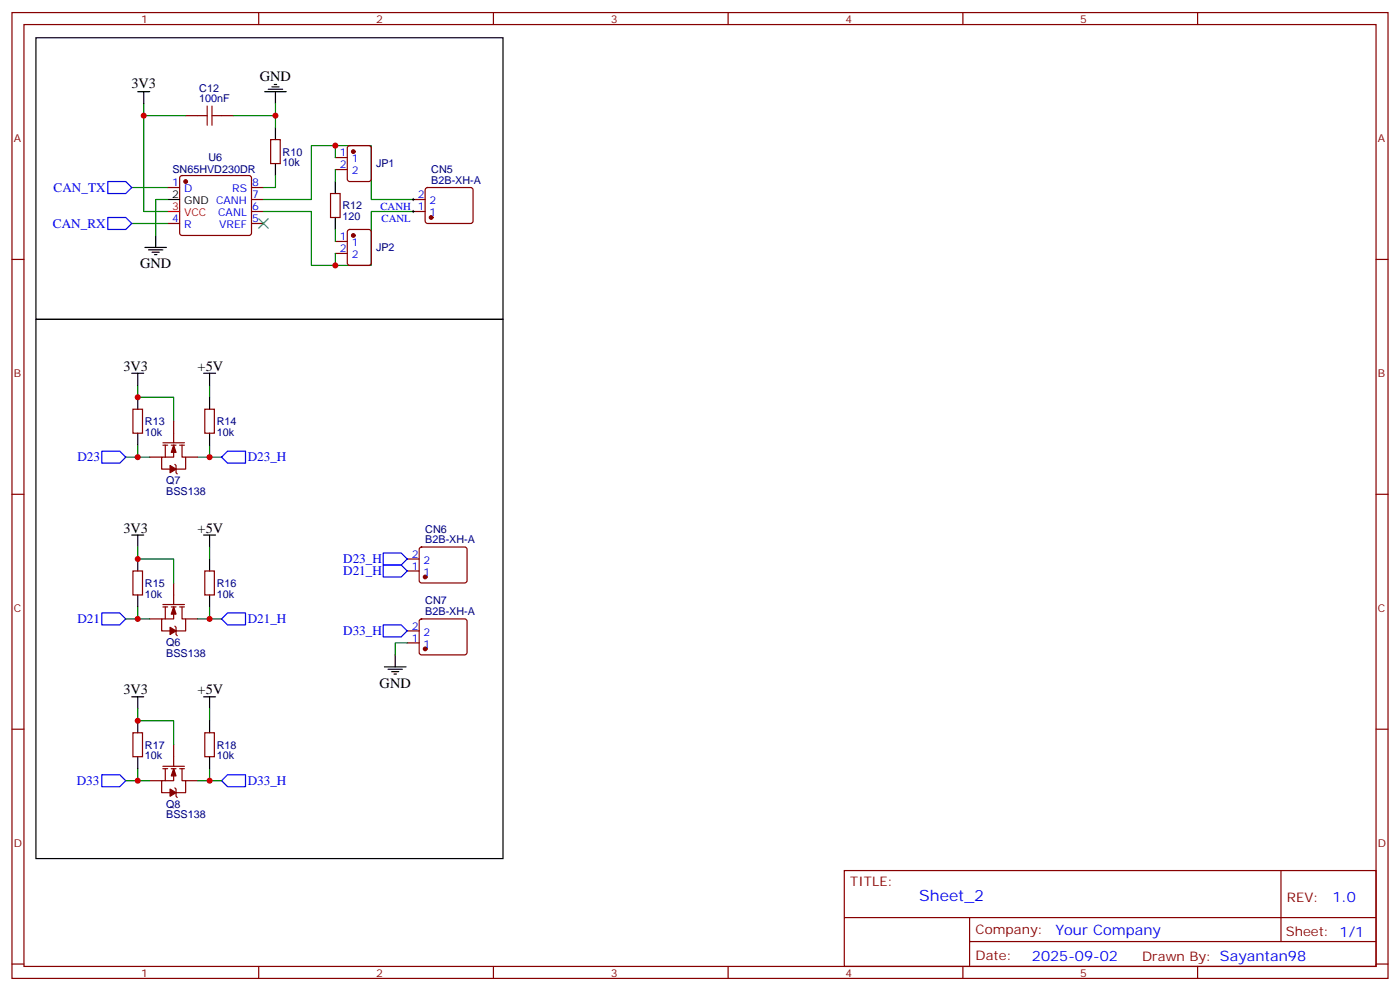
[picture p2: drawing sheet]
<svg xmlns="http://www.w3.org/2000/svg" width="412mm" height="292mm" viewBox="0 0 412 292" stroke-linecap="round" stroke-linejoin="round" font-family="sans-serif">
<g fill="none" stroke="#870000" stroke-width=".35">
<path d="M3.5 3.7h405.4v284.3h-405.4zM7.1 7.2h398.2v277.3h-398.2zM76.2 3.7v3.5M145.3 3.7v3.5M214.5 3.7v3.5M283.6 3.7v3.5M352.8 3.7v3.5M54.7 34h3.5M65.3 34h3.5M49.4 55.2h3.5M53.2 51.9l.4-.2h19.8l.5 .2 .2 .5v16.2l-.3 .5-.4 .2h-19.8l-.5-.2-.2-.5v-16.2zM74.1 55.2h3.5"/>
<path d="M74.1 58.7h3.5M79.7 41.1h2.8v7.1h-2.8zM97.4 57h2.8v7h-2.8zM98.8 46.4h3.5M98.8 49.9h3.5M102.5 43.1l.5-.2h5.7l.6 .4 .1 9.4-.5 .7h-5.9l-.6-.4-.1-9.4zM121.7 58.7h3.5M125.5 55.4l.4-.2h12.7l.5 .2 .2 .5v9.5l-.7 .4-12.9-.1-.5-.6v-9.2zM3.5 76.4h3.6M49.4 65.8h3.5M74.1 65.8h3.5M74.1 62.3h3.5"/>
<path d="M98.8 71.1h3.5M98.8 74.6h3.5M102.5 67.8l.5-.2h5.7l.6 .4 .1 9.4-.5 .7h-5.9l-.6-.4-.1-9.4zM121.7 62.3h3.5M405.3 76.4h3.6M39.2 120.5h2.8v7h-2.8zM44.1 134.6h3.5M48 130.4h6.3M48 131.1h1.4M48.7 131.1v3.5M50.4 131.1h1.5M51.2 131.1v3.5h-3.6v3.5h2.5"/>
<path d="M51.2 124v6.4M51.5 136.7l.4 .4v2.1l.3 .3M52.9 131.1h1.4M53.6 131.1v3.5h1.1v3.5h-2.8M54.7 134.6h3.5M60.3 120.5h2.8v7h-2.8zM3.5 145.5h3.6M405.3 145.5h3.6M39.2 168.1h2.8v7.1h-2.8zM48 178h6.3M48 178.7h1.4M48.7 178.7v3.5"/>
<path d="M50.4 178.7h1.5M51.2 178.7v3.5h-3.6v3.5h2.5M51.2 171.6v6.4M52.9 178.7h1.4M53.6 178.7v3.5h1.1v3.5h-2.8M60.3 168.1h2.8v7.1h-2.8zM119.9 168.1h3.6M119.9 164.6h3.6M123.7 161.2l.5-.2h12.7l.5 .2 .2 .5-.1 9.5-.6 .4h-13l-.4-.7v-9.2zM44.1 182.2h3.5M51.5 184.3l.4 .4v2.1l.3 .3M54.7 182.2h3.5"/>
<path d="M119.9 189.3h3.6M119.9 185.7h3.6M123.7 182.4l.5-.2h12.7l.5 .2 .2 .5-.1 9.5-.6 .4-13-.1-.4-.6v-9.2zM3.5 214.7h3.6M39.2 215.7h2.8v7.1h-2.8zM51.2 219.3v6.3M60.3 215.7h2.8v7.1h-2.8zM405.3 214.7h3.6M44.1 229.8h3.5M48 225.6h6.3M48 226.3h1.4M48.7 226.3v3.5"/>
<path d="M50.4 226.3h1.5M51.2 226.3v3.5h-3.6v3.6h2.5M51.5 232l.4 .3v2.1l.3 .4M52.9 226.3h1.4M53.6 226.3v3.5h1.1v3.6h-2.8M54.7 229.8h3.5M248.7 256.3h156.6v28.2h-156.6zM377.3 256.3v20.9M248.7 270.1h156.5M285.6 277.2h119.6M285.6 270.1v14.2M3.5 283.8h3.6"/>
<path d="M76.2 284.5v3.5M145.3 284.5v3.5M214.5 284.5v3.5M283.6 284.5v3.5M352.8 284.5v3.5M405.3 283.8h3.6"/>
</g>
<g fill="none" stroke="#000" stroke-width=".35">
<path d="M10.6 11.1h137.6v82.9h-137.6zM40.6 27h3.5M42.3 27v3.5M78 27h6.3M79 26.3h4.3M80.1 25.6h2.1M80.8 24.9h.7M81.1 27v3.5M81.1 37.6v3.5M49.4 58.7h3.5M81.1 48.2v3.5M98.8 53.4v3.6"/>
<path d="M42.7 72.8h6.3M43.7 73.6h4.3M44.8 74.3h2.1M45.5 75h.7M45.9 69.3v3.5M98.8 64v3.6M10.6 94h137.6v158.8h-137.6zM38.8 109.9h3.5M40.6 109.9v3.5M40.6 116.9v3.6M60 109.9h3.5M61.7 109.9v3.5"/>
<path d="M61.7 116.9v3.6M40.6 127.5v3.6M61.7 127.5v3.6M38.8 157.5h3.5M40.6 157.5v3.5M60 157.5h3.5M61.7 157.5v3.5M40.6 164.6v3.5M40.6 175.2v3.5M61.7 164.6v3.5M61.7 175.2v3.5M113.2 196.3h6.4"/>
<path d="M114.3 197h4.2M115.4 197.7h2.1M116.1 198.4h.7M116.4 192.8v3.5M38.8 205.1h3.5M40.6 205.1v3.6M40.6 212.2v3.5M60 205.1h3.5M61.7 205.1v3.6M61.7 212.2v3.5M40.6 222.8v3.5M61.7 222.8v3.5"/>
</g>
<g fill="#870000" stroke="#870000" stroke-width=".35">
<path d="M50.1 137.1l1.8 1-1.8 1.1z"/>
<path d="M51.2 131.1l.7 2.1h-1.5z"/>
<path d="M50.1 184.7l1.8 1-1.8 1.1z"/>
<path d="M51.2 178.7l.7 2.1h-1.5z"/>
<path d="M50.1 232.3l1.8 1.1-1.8 1z"/>
<path d="M51.2 226.3l.7 2.1h-1.5z"/>
<circle cx="54.7" cy="53.4" r=".53"/>
<circle cx="127" cy="64" r=".53"/>
<circle cx="125.2" cy="169.9" r=".53"/>
<circle cx="125.2" cy="191" r=".53"/>
<circle cx="104.1" cy="44.6" r=".53"/>
<circle cx="104.1" cy="69.3" r=".53"/>
</g>
<path d="M49.4 62.3h3.5" fill="none" stroke="#f00" stroke-width=".35"/>
<g fill="none" stroke="#008700" stroke-width=".35">
<path d="M42.3 30.5v31.8h7.1M42.3 34h12.4M68.8 34h12.3M81.1 30.5v7.1M38.8 55.2h10.6M49.4 58.7h-3.5v10.6M77.6 58.7h14.1v-15.8h17.7v15.8h12.3M81.1 51.7v3.5h-3.5M98.8 42.9v3.5M98.8 49.9v3.5M38.8 65.8h10.6M77.6 62.3h14.1v15.8h17.7v-15.8h12.3"/>
<path d="M98.8 67.6v3.5M98.8 74.6v3.5M40.6 113.4v3.5h10.6v7.1M61.7 113.4v3.5M37 134.6h3.6M40.6 131.1v3.5h3.5M61.7 131.1v3.5h-3.5M61.7 134.6h3.6M40.6 178.7v3.5h3.5M40.6 161v3.6h10.6v7M61.7 178.7v3.5h-3.5M61.7 161v3.6"/>
<path d="M37 182.2h3.6M61.7 182.2h3.6M119.9 189.3h-3.5v3.5M40.6 208.7v3.5h10.6v7.1M61.7 208.7v3.5M37 229.8h3.6M40.6 226.3v3.5h3.5M61.7 226.3v3.5h-3.5M61.7 229.8h3.6"/>
</g>
<path d="M76.2 64.4l2.8 2.8M79 64.4l-2.8 2.8" fill="none" stroke="#3c3" stroke-width=".35"/>
<path d="M31.7 53.4h5.3l1.8 1.8-1.8 1.8h-5.3zM31.7 64h5.3l1.8 1.8-1.8 1.8h-5.3zM30 132.8h5.3l1.7 1.8-1.7 1.7h-5.3zM65.3 134.6l1.7-1.8h5.3v3.5h-5.3zM112.9 166.3h5.3l1.7 1.8-1.7 1.8h-5.3zM112.9 162.8h5.3l1.7 1.8-1.7 1.7h-5.3zM30 180.4h5.3l1.7 1.8-1.7 1.8h-5.3zM65.3 182.2l1.7-1.8h5.3v3.6h-5.3zM112.9 184h5.3l1.7 1.7-1.7 1.8h-5.3zM30 228.1h5.3l1.7 1.7-1.7 1.8h-5.3zM65.3 229.8l1.7-1.7h5.3v3.5h-5.3z" fill="none" stroke="#00f" stroke-width=".35"/>
<path d="M121.4 58.7h.7M121.7 58.4v.7M121.4 62.3h.7M121.7 61.9v.7" fill="none" stroke="#000" stroke-width=".29"/>
<path d="M58.2 34h2.8M61 31.2v5.7M62.4 34h2.9M62.4 31.2v5.7" fill="none" stroke="#a10000" stroke-width=".35"/>
<g fill="#c00">
<circle cx="40.6" cy="134.6" r=".88"/>
<circle cx="61.7" cy="134.6" r=".88"/>
<circle cx="61.7" cy="182.2" r=".88"/>
<circle cx="40.6" cy="182.2" r=".88"/>
<circle cx="61.7" cy="229.8" r=".88"/>
<circle cx="40.6" cy="229.8" r=".88"/>
<circle cx="40.6" cy="116.9" r=".88"/>
<circle cx="40.6" cy="164.6" r=".88"/>
<circle cx="40.6" cy="212.2" r=".88"/>
<circle cx="98.8" cy="78.1" r=".88"/>
<circle cx="98.8" cy="42.9" r=".88"/>
<circle cx="81.1" cy="34" r=".88"/>
<circle cx="42.3" cy="34" r=".88"/>
</g>
<text font-size="4.6" fill="#00f" x="270.8" y="265.3">Sheet_2</text>
<g font-size="4.2">
<text x="76.6" y="23.8">GND</text>
<text x="38.7" y="25.9">3V3</text>
<text x="41.3" y="78.9">GND</text>
<text x="36.3" y="109.2">3V3</text>
<text x="58.2" y="109.2">+5V</text>
<text x="36.3" y="156.8">3V3</text>
<text x="58.2" y="156.8">+5V</text>
<text x="111.8" y="202.4">GND</text>
<text x="36.3" y="204.4">3V3</text>
<text x="58.2" y="204.4">+5V</text>
</g>
<g font-size="4.2" fill="#00f">
<text x="392.5" y="265.6">1.0</text>
<text x="310.9" y="275.1">Your Company</text>
<text x="304" y="282.9">2025-09-02</text>
</g>
<g font-size="3.9" fill="#00f">
<text x="15.8" y="56.5">CAN_TX</text>
<text x="15.6" y="67">CAN_RX</text>
<text x="22.8" y="135.7">D23</text>
<text x="73" y="135.8">D23_H</text>
<text x="101.1" y="165.8">D23_H</text>
<text x="101.1" y="169.4">D21_H</text>
<text x="22.8" y="183.3">D21</text>
<text x="73" y="183.5">D21_H</text>
<text x="101.1" y="187">D33_H</text>
<text x="22.6" y="231.1">D33</text>
<text x="73" y="231.1">D33_H</text>
</g>
<g font-size="3.9" fill="#800">
<text x="250.5" y="260.9">TITLE:</text>
<text x="379.1" y="265.6">REV:</text>
<text x="287.4" y="275.1">Company:</text>
<text x="378.7" y="275.7">Sheet: 1/1</text>
<text x="287.4" y="282.8">Date:</text>
<text x="336.4" y="282.8">Drawn By: Sayantan98</text>
</g>
<g font-size="3.2" fill="#800">
<text x="41.6" y="6.7">1</text>
<text x="110.8" y="6.7">2</text>
<text x="179.9" y="6.7">3</text>
<text x="249.1" y="6.7">4</text>
<text x="318.2" y="6.7">5</text>
<text x="4.1" y="41.8">A</text>
<text x="405.9" y="41.8">A</text>
<text x="4.1" y="110.9">B</text>
<text x="405.9" y="110.9">B</text>
<text x="4.1" y="180.1">C</text>
<text x="405.9" y="180.1">C</text>
<text x="4.1" y="249.2">D</text>
<text x="405.9" y="249.2">D</text>
<text x="41.6" y="287.5">1</text>
<text x="110.8" y="287.5">2</text>
<text x="179.9" y="287.5">3</text>
<text x="249.1" y="287.5">4</text>
<text x="318.2" y="287.5">5</text>
</g>
<g font-size="3.2" fill="#000080">
<text x="58.7" y="27">C12</text>
<text x="58.7" y="30.2">100nF</text>
<text x="61.4" y="47.3">U6</text>
<text x="83.3" y="45.8">R10</text>
<text x="50.8" y="51">SN65HVD230DR</text>
<text x="83.3" y="48.9">10k</text>
<text x="110.8" y="49.3">JP1</text>
<text x="127" y="50.9">CN5</text>
<text x="127" y="54.2">B2B-XH-A</text>
<text x="100.9" y="64.8">120</text>
<text x="100.9" y="61.6">R12</text>
<text x="110.8" y="74">JP2</text>
<text x="42.7" y="125.2">R13</text>
<text x="63.9" y="125.2">R14</text>
<text x="42.7" y="128.3">10k</text>
<text x="63.9" y="128.3">10k</text>
<text x="49" y="142.5">Q7</text>
<text x="49" y="145.7">BSS138</text>
<text x="125.3" y="160">B2B-XH-A</text>
<text x="125.3" y="156.8">CN6</text>
<text x="42.7" y="172.8">R15</text>
<text x="63.9" y="172.8">R16</text>
<text x="42.7" y="175.9">10k</text>
<text x="63.9" y="175.9">10k</text>
<text x="125.3" y="177.9">CN7</text>
<text x="125.3" y="181.2">B2B-XH-A</text>
<text x="49" y="190.1">Q6</text>
<text x="49" y="193.3">BSS138</text>
<text x="42.7" y="220.4">R17</text>
<text x="63.9" y="220.4">R18</text>
<text x="42.7" y="223.6">10k</text>
<text x="63.9" y="223.6">10k</text>
<text x="49" y="237.8">Q8</text>
<text x="49" y="240.9">BSS138</text>
</g>
<g font-size="3.2" fill="#00f">
<text x="100.1" y="46">1</text>
<text x="103.6" y="47.8">1</text>
<text x="100.1" y="49.6">2</text>
<text x="103.6" y="51.3">2</text>
<text x="50.7" y="54.9">1</text>
<text x="54.2" y="56.6">D</text>
<text x="68.4" y="56.6">RS</text>
<text x="74.3" y="58.4">7</text>
<text x="74.3" y="54.9">8</text>
<text x="123" y="58.4">2</text>
<text x="50.7" y="65.4">4</text>
<text x="64.3" y="63.7">CANL</text>
<text x="74.3" y="65.4">5</text>
<text x="74.3" y="61.9">6</text>
<text x="112" y="61.8">CANH 1</text>
<text x="112.4" y="65.4">CANL</text>
<text x="126.5" y="63.7">1</text>
<text x="126.5" y="60.1">2</text>
<text x="54.2" y="67.2">R</text>
<text x="64.6" y="67.2">VREF</text>
<text x="100.1" y="70.7">1</text>
<text x="100.1" y="74.3">2</text>
<text x="103.6" y="72.5">1</text>
<text x="103.6" y="76">2</text>
<text x="121.3" y="167.7">1</text>
<text x="121.3" y="164.2">2</text>
<text x="124.8" y="166">2</text>
<text x="124.8" y="169.5">1</text>
<text x="121.3" y="185.4">2</text>
<text x="121.3" y="188.9">1</text>
<text x="124.8" y="190.7">1</text>
<text x="124.8" y="187.1">2</text>
</g>
<g font-size="3.2">
<text x="50.7" y="58.4">2</text>
<text x="54.2" y="60.1">GND CANH</text>
</g>
<g font-size="3.2" fill="#f00">
<text x="50.7" y="61.9">3</text>
<text x="54.2" y="63.7">VCC</text>
</g>
</svg>
